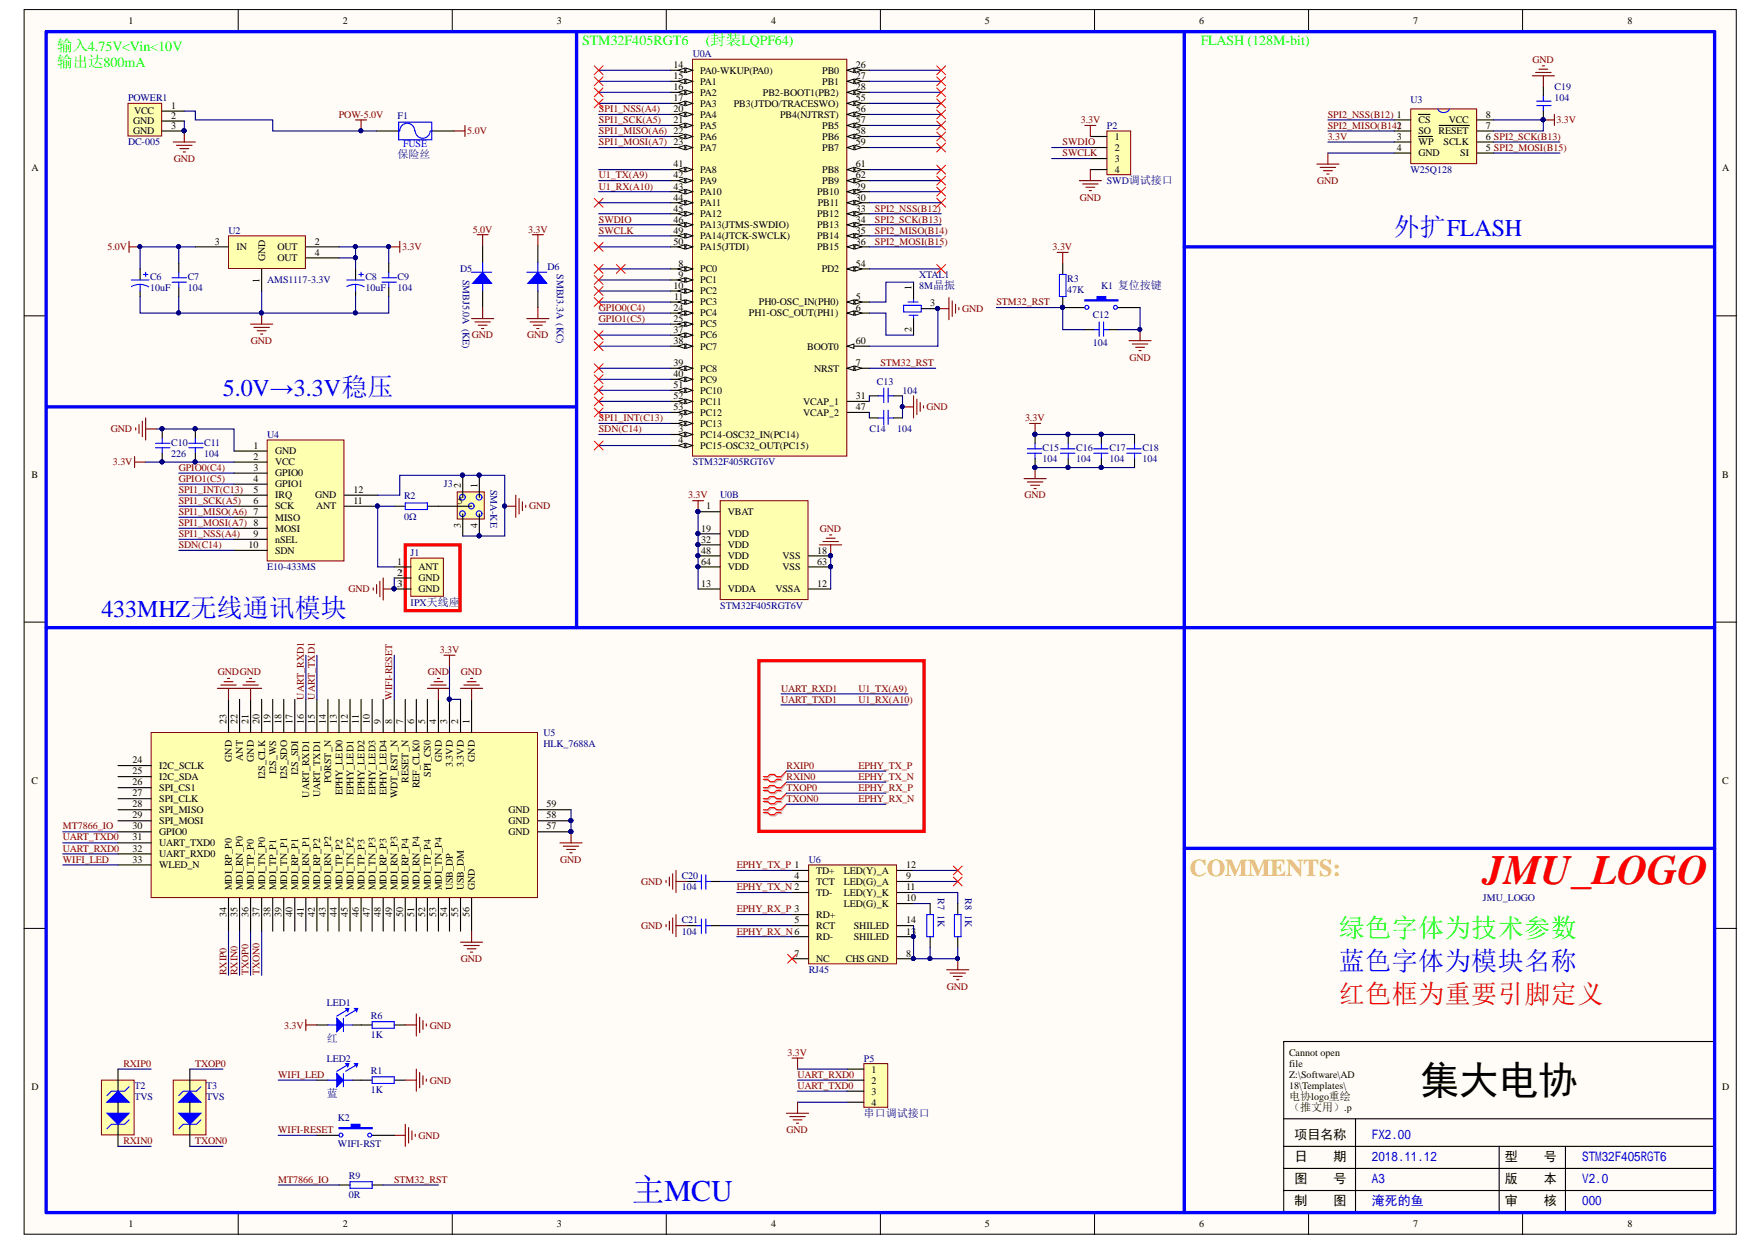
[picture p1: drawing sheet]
# Altium project FX_MQTT.PrjPcb
1 sheet, 45 parts. Net scope: global (net labels, ports and power ports of the same name join across sheets).
Board file: FX_MQTT.PcbDoc

## Sheet FX_MQTT.SchDoc: FX2.00
size A3; Date: 2018.11.12; Engineer: 淹死的鱼; Address1: STM32F405RGT6; Address2: V2.0; Address3: 000; Address4: 4; DocumentNumber: A3

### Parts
?  JMU_LOGO  [JMU_LOGO(1.35cm)]
C6  10uF  [TAJ-A]
C7  104  [0805C]
C8  10uF  [TAJ-A]
C9  104  [0805C]
C10  226  [0805C]
C11  104  [0805C]
C12  104  [0805C]
C13  104  [0805C]
C14  104  [0805C]
C15  104  [0805C]
C16  104  [0805C]
C17  104  [0805C]
C18  104  [0805C]
C19  104  [0805C]
C20  104  [0805C]
C21  104  [0805C]
D5  SMBJ5.0A  (KE)  [SMBJ]
D6  SMBJ3.3A  (KC)  [SMBJ]
F1  保险丝  [1812]
J1  IPX天线座  [IPX天线底座]
J3  SMA-KE  [SMA-KE]
K1  复位按键  [贴片按键]
K2  WIFI-RST  [卧式侧按键 4.5*4.5*6]
LED1  红  [LED-RED直插)]
LED2  蓝  [LED-BLUE(直插)]
P2  SWD调试接口  [Header 4]
P5  串口调试接口  [Header 4]
POWER1  DC-005  [DC-005]
R1  1K  [0805R]
R2  0Ω  [0805R]
R3  47K  [0805R]
R6  1K  [0805R]
R7  1K  [0805R]
R8  1K  [0805R]
R9  0R  [0805R]
T2  TVS  [TVS]
T3  TVS  [TVS]
U0  STM32F405RGT6V  [LQFP-64(GOOD)]  (parts A,B of 2)
U2  AMS1117-3.3V  [SOT-223]
U3  W25Q128  [SOW-8]
U4  E10-433MS  [E10-433MS]
U5  HLK_7688A  [MT7688]
U6  RJ45  [RJ45]
XTAL1  8M晶振  [三脚贴片8M晶振]

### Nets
3.3V: C8.1 C9.2 C10.1 C11.1 C15.1 C16.1 C17.1 C18.1 C19.1 D6.2 LED1.1 P2.1 P5.1 R3.2 U0.1(VBAT) U0.13(VDDA) U0.19(VDD) U0.32(VDD) U0.48(VDD) U0.64(VDD) U2.2(OUT) U2.4(OUT) U3.3(~{WP}) U3.7(~{RESET}) U3.8(VCC) U4.2(VCC) U5.2(3.3VD) U5.3(3.3VD)
5.0V: C6.1 C7.2 D5.2 F1.2 U2.3(IN)
GND: C6.2 C7.1 C8.2 C9.1 C10.2 C11.2 C12.1 C13.1 C14.1 C15.2 C16.2 C17.2 C18.2 C19.2 C20.1 C21.1 D5.1 D6.1 J1.2(GND) J1.3(GND) J3.1 J3.2 J3.3 J3.4 K1.2 K2.2 P2.4 P5.4 POWER1.2(GND) POWER1.3(GND) R1.2 R6.2 R7.1 R8.1 U0.12(VSSA) U0.18(VSS) U0.60(BOOT0) U0.63(VSS) U2.1(GND) U3.4(GND) U4.1(GND) U4.12(GND) U5.1(GND) U5.4(GND) U5.21(GND) U5.23(GND) U5.56(GND) U5.57(GND) U5.58(GND) U5.59(GND) U6.8(CHS_GND) U6.13(SHILED) U6.14(SHILED) XTAL1.3
POW-5.0V: F1.1 POWER1.1(VCC)
EPHY_RX_N: T3.1(A) U5.37(MDI_TN_P0) U6.6(RD-)  [also labelled TXON0]
EPHY_RX_P: T3.2(K) U5.36(MDI_TP_P0) U6.3(RD+)  [also labelled TXOP0]
EPHY_TX_N: T2.1(A) U5.35(MDI_RN_P0) U6.2(TD-)  [also labelled RXIN0]
EPHY_TX_P: T2.2(K) U5.34(MDI_RP_P0) U6.1(TD+)  [also labelled RXIP0]
GPIO0(C4): U0.24(PC4) U4.3(GPIO0)
GPIO1(C5): U0.25(PC5) U4.4(GPIO1)
MT7866_IO: R9.1 U5.30(GPIO0)
SDN(C14): U0.3(PC14-OSC32_IN(PC14)) U4.10(SDN)
SPI1_INT(C13): U0.2(PC13) U4.5(IRQ)
SPI1_MISO(A6): U0.22(PA6) U4.7(MISO)
SPI1_MOSI(A7): U0.23(PA7) U4.8(MOSI)
SPI1_NSS(A4): U0.20(PA4) U4.9(nSEL)
SPI1_SCK(A5): U0.21(PA5) U4.6(SCK)
SPI2_MISO(B14): U0.35(PB14) U3.2(SO)
SPI2_MOSI(B15): U0.36(PB15) U3.5(SI)
SPI2_NSS(B12): U0.33(PB12) U3.1(~{CS})
SPI2_SCK(B13): U0.34(PB13) U3.6(SCLK)
STM32_RST: C12.2 K1.1 R3.1 R9.2 U0.7(NRST)
SWCLK: P2.3 U0.49(PA14(JTCK-SWCLK))
SWDIO: P2.2 U0.46(PA13(JTMS-SWDIO))
U1_RX(A10): U0.43(PA10) U5.15(UART_TXD1)  [also labelled UART_TXD1]
U1_TX(A9): U0.42(PA9) U5.16(UART_RXD1)  [also labelled UART_RXD1]
UART_RXD0: P5.2 U5.32(UART_RXD0)
UART_TXD0: P5.3 U5.31(UART_TXD0)
WIFI-RESET: K2.1 U5.8(WDT_RST_N)
WIFI_LED: LED2.1 U5.33(WLED_N)
NetC13_2: C13.2 U0.31(VCAP_1)
NetC14_2: C14.2 U0.47(VCAP_2)
NetC20_2: C20.2 U6.4(TCT)
NetC21_2: C21.2 U6.5(RCT)
NetJ1_1: J1.1(ANT) R2.1 U4.11(ANT)
NetJ3_5: J3.5 R2.2
NetLED1_2: LED1.2 R6.1
NetLED2_2: LED2.2 R1.1
NetR7_2: R7.2 U6.10(LED(G)_K)
NetR8_2: R8.2 U6.11(LED(Y)_K)
NetU0_5: U0.5(PH0-OSC_IN(PH0)) XTAL1.1
NetU0_6: U0.6(PH1-OSC_OUT(PH1)) XTAL1.2

Not connected (* = marked no-connect by the designer): U0 4(PC15-OSC32_OUT(PC15))* 8(PC0)* 9(PC1)* 10(PC2)* 11(PC3)* 14(PA0-WKUP(PA0))* 15(PA1)* 16(PA2)* 17(PA3)* 26(PB0)* 27(PB1)* 28(PB2-BOOT1(PB2))* 29(PB10)* 30(PB11)* 37(PC6)* 38(PC7)* 39(PC8)* 40(PC9)* 41(PA8) 44(PA11)* 45(PA12) 50(PA15(JTDI))* 51(PC10)* 52(PC11)* 53(PC12)* 54(PD2)* 55(PB3(JTDO/TRACESWO))* 56(PB4(NJTRST))* 57(PB5)* 58(PB6)* 59(PB7)* 61(PB8)* 62(PB9)*; U5 5(SPI_CS0) 6(REF_CLK0) 7(RESET_N) 9(EPHY_LED4) 10(EPHY_LED3) 11(EPHY_LED2) 12(EPHY_LED1) 13(EPHY_LED0) 14(PORST_N) 17(I2S_SDI) 18(I2S_SDO) 19(I2S_WS) 20(I2S_CLK) 22(ANT) 24(I2C_SCLK) 25(I2C_SDA) 26(SPI_CS1) 27(SPI_CLK) 28(SPI_MISO) 29(SPI_MOSI) 38(MDI_TP_P1) 39(MDI_TN_P1) 40(MDI_RP_P1) 41(MDI_RN_P1) 42(MDI_RP_P2) 43(MDI_RN_P2) 44(MDI_TP_P2) 45(MDI_TN_P2) 46(MDI_TP_P3) 47(MDI_TN_P3) 48(MDI_RP_P3) 49(MDI_RN_P3) 50(MDI_RP_P4) 51(MDI_RN_P4) 52(MDI_TP_P4) 53(MDI_TN_P4) 54(USB_DP) 55(USB_DM); U6 7(NC)* 9(LED(G)_A)* 12(LED(Y)_A)*

### Layout directives
differential pair: EPHY_RX_N, EPHY_RX_P, EPHY_TX_N, EPHY_TX_P

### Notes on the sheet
- (near U0) STM32F405RGT6     (封装LQPF64)
- FLASH (128M-bit)
- 输入4.75V<Vin<10V
- 输出达800mA
- 外扩FLASH
- 5.0V→3.3V稳压
- 433MHZ无线通讯模块
- COMMENTS:
- 绿色字体为技术参数
- 蓝色字体为模块名称
- 红色框为重要引脚定义
- 主MCU
